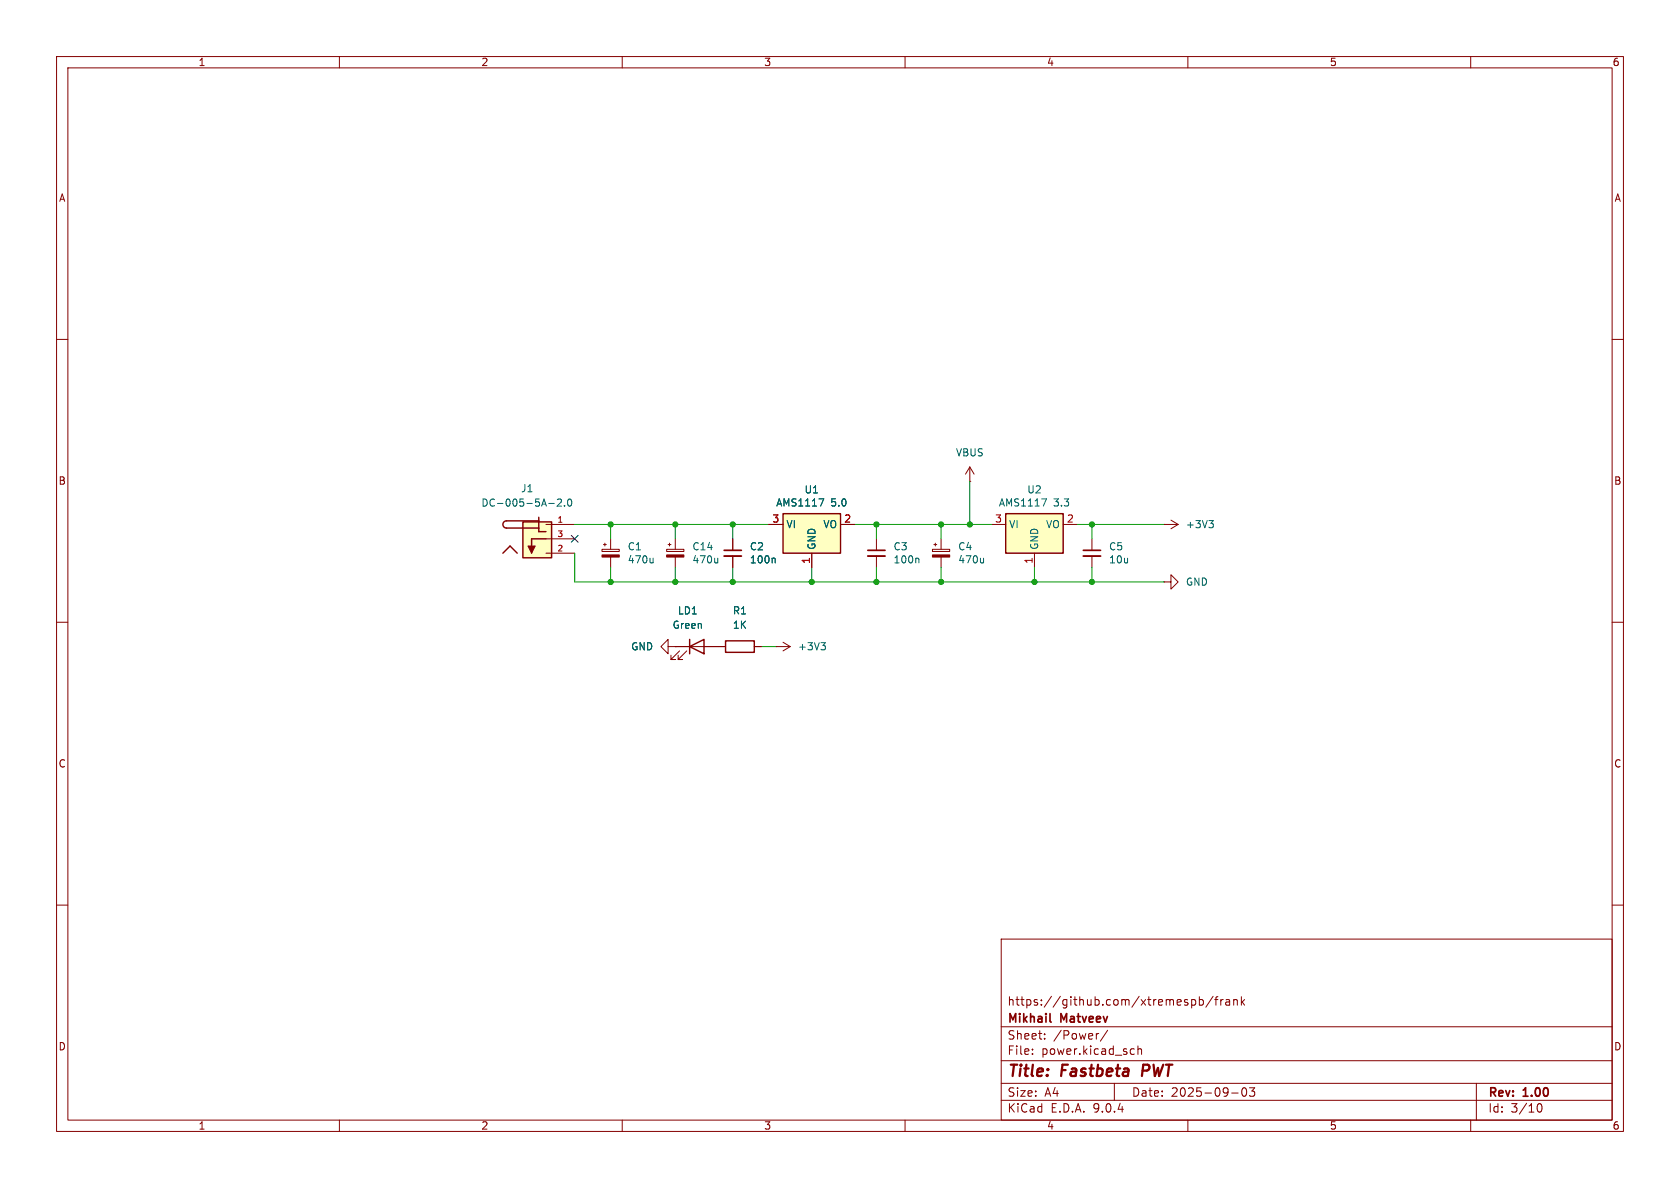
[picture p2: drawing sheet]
<svg xmlns="http://www.w3.org/2000/svg" width="297mm" height="210mm" viewBox="0 0 297 210" stroke-linecap="round" stroke-linejoin="round" font-family="sans-serif">
<g fill="none" stroke="#840000" stroke-width=".18">
<path d="M10 10h277v190h-277zM12 12h273v186h-273zM60 10v2M110 10v2M160 10v2M210 10v2M260 10v2M10 60h2M285 60h2M154.9 95.3v2M154.9 98.3v2M10 110h2"/>
<path d="M119.4 114.3h7.6M120.1 115.1l-1.5 1.5h.8h-.8v-.8M121.4 115.1l-1.5 1.5h.7h-.7v-.8M285 110h2M10 160h2M177 166h108v32h-108zM210.7 176.8l.4-.1 .3 .3v.4l-.2 .2h-.5M212 176.8l.5-.1 .2 .3v.4l-.1 .2h-.6M212 176.2v1.5M214.5 176.1l-1.3 2M214.7 176.7h.6M215.3 176.2l-.3 .2v1.3"/>
<path d="M215.8 176.7v1M216.2 176.7l-.2 .1-.2 .2M216.7 176.8h.6l.1 .9M217.4 177.1h-.5a.29 .29 0 0 0-.2 .3 .29 .29 0 0 0 .2 .3l.5-.1M218.1 176.8l.2-.1 .4 .1v.9M218.1 176.7v1M219.5 176.2v1.5M219.6 177.1l.4 .6M220 176.7l-.5 .6M285 160h2M60 198v2M110 198v2"/>
<path d="M160 198v2M177 194.5h108M177 191.5h108M177 187.5h108M177 181.5h108M182.5 186.3v.1M182.5 185.5v.1M184.7 183.6v.1M184.7 182.8v.1M194.2 182.7l-.2 .1M195.8 182.1l-1.3 2M197 191.5v3"/>
<path d="M200.1 185.4l.4 .1M200.5 186.3l-.4 .1M201.2 185.5l.2-.1 .3 .1 .1 .9M201.2 184.9v1.5M210 198v2M217.7 193.2h1.2M219.7 192.4l.2-.1a.81 .81 0 0 1 .6 .6 .81 .81 0 0 1-.3 .8l-.2 .1a.81 .81 0 0 1-.3-1.4zM220.9 192.3h.9l-.5 .6 .4 .1v.7l-.2 .1h-.4l-.2-.1M260 198v2M261 191.5v6.5M271.7 195.7l.2-.5 .2-.1a.81 .81 0 0 1 .6 .6 .81 .81 0 0 1-.3 .8h-.4l-.3-.5"/>
</g>
<path d="M202.1 188.2l-.2 2" fill="none" stroke="#840000" stroke-width=".4"/>
<path d="M153.4 97.3h3.1M185.6 180.5l.2 .2" fill="none" stroke="#840000" stroke-width=".3"/>
<path d="M121.9 114.3l2.6-1.3v2.6zM121.9 113v2.6" fill="none" stroke="#840000" stroke-width=".25"/>
<path d="M153.4 98.3h3.1" fill="none" stroke="#840000" stroke-width=".33"/>
<path d="M162.3 98.7l.1 .1v.7" fill="none" stroke="#006464" stroke-width=".18"/>
<path d="M177.8 90.8h10.2v7h-10.2z" fill="#ffffc2"/>
<path d="M177.8 90.8h10.2v7h-10.2z" fill="none" stroke="#840000" stroke-width=".25"/>
<g fill="none" stroke="#840000" stroke-width=".18">
<path d="M164.8 97.1h3.1v.4h-3.1zM165.1 96.3h.5M165.4 96v.5M166.4 95.3v1.8M166.4 98.5v1.8M171.4 85.1h.1M171.4 82.6l-.7 1.2M171.4 82.6l.8 1.2M171.4 82.6v2.5M175.3 92.7h2.5M182.9 97.8v2.5M188 92.7h2.5"/>
<path d="M193 95.3v2M193 98.3v2M205.7 92.7h.1M205.7 92.7h2.6M207 91.9l1.3 .8M208.3 92.7l-1.3 .8M205.7 102.9h1.3v-1.3l1.3 1.3-1.3 1.2v-1.2M205.7 102.9h.1"/>
</g>
<path d="M173.9 98.7v.8M173.9 99.4l-.2 .1M184.1 88.2h.9l-.5 1.3M213.7 92h.8l-.4 .5M214.3 92.5l.2 .2v.3l-.2 .3" fill="none" stroke="#006464" stroke-width=".18"/>
<path d="M164.8 98.1h3.1v.4h-3.1z" fill="#840000" stroke="#840000" stroke-width=".18"/>
<path d="M191.5 97.3h3.1" fill="none" stroke="#840000" stroke-width=".3"/>
<path d="M191.5 98.3h3.1" fill="none" stroke="#840000" stroke-width=".33"/>
<path d="M138.4 90.8h10.2v7h-10.2z" fill="#ffffc2"/>
<path d="M138.4 90.8h10.2v7h-10.2zM128.3 113.3h5v2h-5z" fill="none" stroke="#840000" stroke-width=".25"/>
<g fill="none" stroke="#840000" stroke-width=".18">
<path d="M106.4 97.1h3.1v.4h-3.1zM106.7 96.3h.5M106.9 96v.5M107.9 95.3v1.8M107.9 98.5v1.8M135.9 92.7h2.5M143.5 97.8v2.5M148.6 92.7h2.5M118.1 114.3v-1.3l-1.3 1.3 1.3 1.3v-1.3h1.3M119.4 114.3h.1M127 114.3h1.3M133.3 114.3h1.3"/>
<path d="M137.2 114.3h.1M137.2 114.3h2.5M138.4 113.5l1.3 .8M139.7 114.3l-1.3 .8"/>
</g>
<path d="M115.5 98.7v.8M115.5 99.4l-.2 .1M144.8 88.2h.8l-.5 1.3M145.1 113.6h.8l-.4 .5M145.7 114.1l.2 .2v.3l-.2 .3" fill="none" stroke="#006464" stroke-width=".18"/>
<path d="M106.4 98.1h3.1v.4h-3.1z" fill="#840000" stroke="#840000" stroke-width=".18"/>
<path d="M92.4 92.3h5.1v6.3h-5.1z" fill="#ffffc2"/>
<path d="M88.9 97.8l1.3-1.3 1.2 1.3M92.4 92.3h5.1v6.3h-5.1zM95.2 92.1h-5.7a.64 .64 0 0 0-.6 .6 .64 .64 0 0 0 .6 .6h5.7M95.2 91.4v2.6h1.3M96.5 95.3h-2.5v2.5" fill="none" stroke="#840000" stroke-width=".25"/>
<g fill="#840000" stroke="#840000" stroke-width=".18">
<path d="M93.3 96.5h1.3l-.6 1.3z"/>
<path d="M117.9 98.1h3v.4h-3z"/>
</g>
<g fill="none" stroke="#840000" stroke-width=".18">
<path d="M96.5 92.7h5.1M96.5 95.3h5.1M96.5 97.8h5.1M117.9 97.1h3v.4h-3zM118.1 96.3h.5M118.4 96v.5M119.4 95.3v1.8M119.4 98.5v1.8M129.5 95.3v2M129.5 98.3v2M135.9 92.7h2.5M143.5 97.8v2.5"/>
<path d="M148.6 92.7h2.5M119.4 114.3h.1M119.4 114.3h2.5M124.5 114.3h3.8M133.3 114.3h1.3"/>
</g>
<path d="M97 89h1M98.5 88.3l.5-.1 .3 .4-.8 .9h.8M99.8 89.4v.1M100.5 88.3l.1-.1a.68 .68 0 0 1 .5 .6 .68 .68 0 0 1-.5 .7l-.1-.1-.2-.4zM126.9 98.7v.8M126.9 99.4l-.2 .1M136.9 98.7l.1 .1v.7M144.8 88.2h.8l-.5 1.3" fill="none" stroke="#006464" stroke-width=".18"/>
<path d="M128 97.3h3.1" fill="none" stroke="#840000" stroke-width=".3"/>
<path d="M128 98.3h3.1" fill="none" stroke="#840000" stroke-width=".33"/>
<g fill="none" stroke="#009600" stroke-width=".18">
<path d="M101.6 92.7h34.3M101.6 97.8v5.1h104.1M107.9 92.7v2.6M119.4 92.7v2.6M129.5 92.7v2.6M151.1 92.7h24.2M154.9 92.7v2.6M166.4 92.7v2.6M171.4 85.1v7.6M190.5 92.7h15.2M193 92.7v2.6M107.9 100.3v2.6"/>
<path d="M119.4 100.3v2.6M129.5 100.3v2.6M134.6 114.3h2.6M143.5 100.3v2.6M154.9 100.3v2.6M166.4 100.3v2.6M182.9 100.3v2.6M193 100.3v2.6"/>
</g>
<path d="M101 94.6l1.2 1.3M102.2 94.6l-1.2 1.3" fill="none" stroke="#000084" stroke-width=".18"/>
<g fill="#009600" stroke="#009600" stroke-width=".18">
<circle cx="166.4" cy="92.7" r=".46"/>
<circle cx="166.4" cy="102.9" r=".46"/>
<circle cx="193" cy="102.9" r=".46"/>
<circle cx="182.9" cy="102.9" r=".46"/>
<circle cx="171.4" cy="92.7" r=".46"/>
<circle cx="193" cy="92.7" r=".46"/>
<circle cx="154.9" cy="102.9" r=".46"/>
<circle cx="154.9" cy="92.7" r=".46"/>
<circle cx="143.5" cy="102.9" r=".46"/>
<circle cx="119.4" cy="92.7" r=".46"/>
<circle cx="129.5" cy="92.7" r=".46"/>
<circle cx="107.9" cy="92.7" r=".46"/>
<circle cx="129.5" cy="102.9" r=".46"/>
<circle cx="107.9" cy="102.9" r=".46"/>
<circle cx="119.4" cy="102.9" r=".46"/>
</g>
<g font-size="2.8" fill="#840000">
<text x="178" y="190.9">Title:</text>
<text x="187.7" y="190.9">Fastbeta</text>
<text x="202.7" y="190.9">PWT</text>
</g>
<g font-size="2.1" fill="#840000">
<text x="178" y="178">https://github.com/xtremespb/frank</text>
<text x="178" y="184">Sheet:</text>
<text x="178" y="181.2">Mikhail</text>
<text x="186.2" y="184">/Power/</text>
<text x="187.6" y="181.2">Matveev</text>
<text x="178" y="186.7">File:</text>
<text x="184.1" y="186.7">power.kicad_sch</text>
<text x="178" y="196.9">KiCad</text>
<text x="178" y="194.1">Size:</text>
<text x="184.7" y="194.1">A4</text>
<text x="185.7" y="196.9">E.D.A.</text>
<text x="193.3" y="196.9">9.0.4</text>
<text x="200" y="194.1">Date:</text>
<text x="207" y="194.1">2025-09-03</text>
<text x="263" y="194.3">Rev:</text>
<text x="263" y="196.9">Id:</text>
<text x="267.1" y="196.9">3/10</text>
<text x="269.4" y="194.3">1.00</text>
</g>
<g font-size="1.8" fill="#840000">
<text x="35" y="11.9">1</text>
<text x="85" y="11.9">2</text>
<text x="135" y="11.9">3</text>
<text x="185" y="11.9">4</text>
<text x="235" y="11.9">5</text>
<text x="285" y="11.9">6</text>
<text x="10.3" y="35.9">A</text>
<text x="285.3" y="35.9">A</text>
<text x="10.3" y="85.9">B</text>
<text x="285.3" y="85.9">B</text>
<text x="10.3" y="135.9">C</text>
<text x="285.3" y="135.9">C</text>
<text x="10.3" y="185.9">D</text>
<text x="285.3" y="185.9">D</text>
<text x="35" y="199.9">1</text>
<text x="85" y="199.9">2</text>
<text x="135" y="199.9">3</text>
<text x="185" y="199.9">4</text>
<text x="235" y="199.9">5</text>
<text x="285" y="199.9">6</text>
</g>
<g font-size="1.8" fill="#006464">
<text x="168.9" y="80.9">VBUS</text>
<text x="85" y="89.8">DC-005-5A-2.0</text>
<text x="92" y="87.2">J1</text>
<text x="137.1" y="89.7">AMS1117</text>
<text x="142.1" y="87.4">U1</text>
<text x="146.9" y="89.7">5.0</text>
<text x="176.5" y="89.7">AMS1117</text>
<text x="181.5" y="87.4">U2</text>
<text x="186.2" y="89.7">3.3</text>
<text x="138.9" y="93.6">VI</text>
<text x="145.5" y="93.6">VO</text>
<text x="178.3" y="93.6">VI</text>
<text x="184.8" y="93.6">VO</text>
<text x="209.6" y="93.6">+3V3</text>
<text x="110.9" y="97.5">C1</text>
<text x="110.9" y="99.8">470u</text>
<text x="122.3" y="99.8">470u</text>
<text x="122.3" y="97.5">C14</text>
<text x="132.5" y="97.5">C2</text>
<text x="132.5" y="99.8">100n</text>
<text x="144.4" y="97.3" transform="rotate(-90 144.4 97.3)">GND</text>
<text x="157.9" y="97.5">C3</text>
<text x="157.9" y="99.8">100n</text>
<text x="169.3" y="97.5">C4</text>
<text x="169.3" y="99.8">470u</text>
<text x="183.7" y="97.3" transform="rotate(-90 183.7 97.3)">GND</text>
<text x="196" y="97.5">C5</text>
<text x="196" y="99.8">10u</text>
<text x="209.6" y="103.7">GND</text>
<text x="118.8" y="111.4">Green</text>
<text x="119.7" y="108.8">LD1</text>
<text x="129.5" y="108.8">R1</text>
<text x="129.5" y="111.4">1K</text>
<text x="111.5" y="115.2">GND</text>
<text x="141" y="115.2">+3V3</text>
</g>
<g font-size="1.8" fill="#a90000">
<text x="136.5" y="92.5">3</text>
<text x="149.2" y="92.5">2</text>
<text x="175.8" y="92.5">3</text>
<text x="188.5" y="92.5">2</text>
<text x="143.3" y="99.8" transform="rotate(-90 143.3 99.8)">1</text>
<text x="182.6" y="99.8" transform="rotate(-90 182.6 99.8)">1</text>
</g>
<g font-size="1.4" fill="#a90000">
<text x="98.4" y="92.5">1</text>
<text x="98.4" y="95">3</text>
<text x="98.4" y="97.5">2</text>
</g>
</svg>
